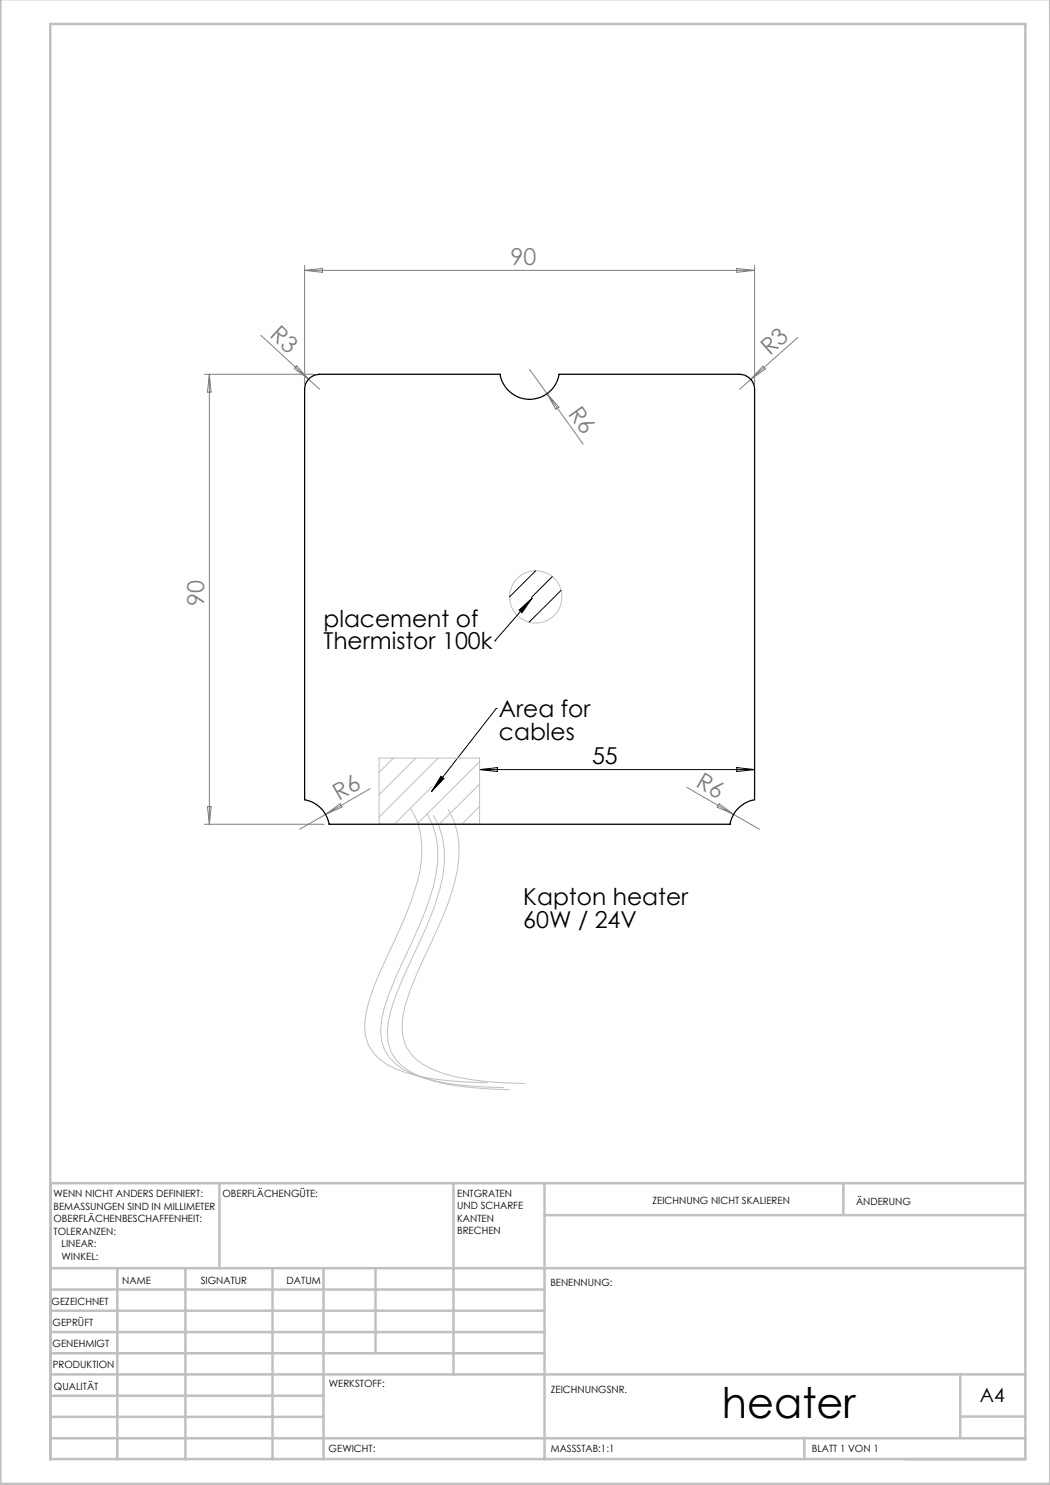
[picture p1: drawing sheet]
<svg xmlns="http://www.w3.org/2000/svg" width="210mm" height="297mm" viewBox="0 0 210 297" stroke-linecap="round" stroke-linejoin="round" font-family="sans-serif">
<path d="M106.4 119.6l-7.4 8.6M107.1 114.2l-5.2 5.2M110.5 115.3l-4.2 4.2M112.2 118.1l-6.4 6.3M99 128.2h.1M103.8 122l2.6-2.4-2 3zM88.2 155.3l.6 .4-2.5 2.6zM95.9 153.9h55M95.9 153.9l3.6-.4v.8zM99.2 141.7h.1M99.2 141.7l-12.9 16.6M147.4 153.5l3.5 .4-3.5 .4z" fill="none" stroke="#000" stroke-width=".2"/>
<g fill="none" stroke="#c0c0c0" stroke-width=".2">
<path d="M75.8 151.6h20.1v13.2h-20.1zM78.7 151.6l-2.9 2.9M83.1 151.6l-7.3 7.4M86.4 157.3l-7.5 7.5M87.6 151.6l-11.8 11.8M92.1 151.6l-.2 .2M95.9 152.3l-12.5 12.5M95.9 156.8l-8.1 8M82.2 161.7a16.4 16.4 0 0 1 1.9 12 60.5 60.5 0 0 1-5.3 14.5 85.7 85.7 0 0 0-5.2 12.6 11.6 11.6 0 0 0 .1 8.2 10.2 10.2 0 0 0 5.4 4.7 34.3 34.3 0 0 0 10.6 2.4l7.8 .5M85.4 162.6a16.8 16.8 0 0 1 1.8 12.1 57.7 57.7 0 0 1-5.1 14.5 81.3 81.3 0 0 0-5.3 12.6 11.9 11.9 0 0 0 .1 8.2 10.2 10.2 0 0 0 5.4 4.7 41.4 41.4 0 0 0 14.3 2.7l4.2 .1M86.7 163.1a18.4 18.4 0 0 1 1.3 14.6 92.4 92.4 0 0 1-6.2 15.2 45.2 45.2 0 0 0-4.2 11.6 8.9 8.9 0 0 0 2.8 8.7 18.6 18.6 0 0 0 7.8 3.4 73.7 73.7 0 0 0 13.9 1.3M89.6 161.9a18.4 18.4 0 0 1 1.3 14.5 92.4 92.4 0 0 1-6.2 15.3 46.5 46.5 0 0 0-4.1 11.5 8.9 8.9 0 0 0 2.7 8.7 18.6 18.6 0 0 0 7.8 3.5 66.5 66.5 0 0 0 13.9 1.3"/>
<path d="M95.9 161.3l-3.5 3.5"/>
<circle cx="107.1" cy="119.4" r="5.2"/>
</g>
<g fill="none" stroke="#c0c0c0" stroke-width=".5">
<path d="M.1 -.1v296.9h209.9v-296.9M10.1 4.8h195v287h-195zM43.9 236.6v17M90.7 236.6v38.3M108.9 236.6v55.3M168.7 236.6v6.3M205.1 236.6h-195v55.3M10.1 253.6h195M10.1 257.9h98.8M23.5 253.6v38.3M37.1 253.6v38.3M54.5 253.6v38.3"/>
<path d="M64.7 253.6v38.3M75.1 253.6v17M108.9 243h96.2M10.1 270.6h98.8M10.1 266.4h98.8M10.1 262.1h98.8M10.1 279.1h54.6M10.1 274.9h195M192.1 274.8v12.7M10.1 287.7h195M10.1 283.4h54.6M160.9 287.5v4.3"/>
<path d="M192.1 283.3h13"/>
</g>
<g fill="none" stroke="#808080" stroke-width=".2">
<path d="M60.9 53.1v23.8M60.9 54.1h90M60.9 54.1l3.6-.4v.8zM147.4 53.7l3.5 .4-3.5 .4zM150.9 53.1v23.8M40.9 74.9h22M41.9 74.9v89.9M41.9 74.9l.3 3.5h-.7zM52.2 67.1l9.5 8.7M59.3 73.2l2.4 2.6-2.9-2.1zM61.7 75.8l2.2 2.1M105.9 73.9l3.5 4.8"/>
<path d="M109.4 78.7l7.2 10.1M109.4 78.7l2.4 2.7-.6 .4zM150.1 75.9l-2.2 2M152.6 73.2l.5 .6-3 2.1zM159.6 67.5l-9.5 8.4M74 157.7l-14.1 8.2M137.4 157.5l14.5 8.4M40.9 164.8h23.9M41.5 161.3h.7l-.3 3.5zM65.1 162.9l2.9-2.1 .4 .6zM143.8 160.8l2.9 2.1-3.3-1.5z"/>
</g>
<path d="M88.2 155.3l.6 .4-2.5 2.6zM103.8 122l2.6-2.4-2 3z" fill="#000"/>
<path d="M62 75.6a2.99 2.99 0 0 1 1.9-.7h36.1a6 6 0 0 0 5.9 5 6 6 0 0 0 5.9-5h36.1a2.99 2.99 0 0 1 3 3v82a6 6 0 0 0-4.9 4.9h-80.2a6 6 0 0 0-4.9-4.9v-82a2.99 2.99 0 0 1 1.1-2.3z" fill="none" stroke="#000" stroke-width=".25"/>
<text font-size="8.5" x="144.4" y="283.5">heater</text>
<g font-size="4.7" fill="#808080">
<text x="102.1" y="53.1">90</text>
<text x="53.8" y="67.2" transform="rotate(43 53.8 67.2)">R3</text>
<text x="153.9" y="71.2" transform="rotate(-42 153.9 71.2)">R3</text>
<text x="113.5" y="82.8" transform="rotate(54 113.5 82.8)">R6</text>
<text x="40.9" y="121.3" transform="rotate(-90 40.9 121.3)">90</text>
<text x="67.8" y="160.2" transform="rotate(-30 67.8 160.2)">R6</text>
<text x="139" y="157.3" transform="rotate(30 139 157.3)">R6</text>
</g>
<g font-size="4.7">
<text x="64.7" y="125.4">placement of</text>
<text x="64.7" y="129.9">Thermistor 100k</text>
<text x="99.8" y="143.4">Area for</text>
<text x="99.8" y="148">cables</text>
<text x="118.4" y="152.9">55</text>
<text x="104.7" y="181">Kapton heater</text>
<text x="104.7" y="185.5">60W / 24V</text>
</g>
<text font-size="3.9" x="196" y="280.4">A4</text>
<g font-size="2">
<text x="10.7" y="239.5">WENN NICHT ANDERS DEFINIERT:</text>
<text x="44.5" y="239.5">OBERFLÄCHENGÜTE:</text>
<text x="91.4" y="239.4">ENTGRATEN</text>
<text x="10.7" y="242">BEMASSUNGEN SIND IN MILLIMETER</text>
<text x="10.7" y="244.5">OBERFLÄCHENBESCHAFFENHEIT:</text>
<text x="91.4" y="241.9">UND SCHARFE</text>
<text x="91.4" y="244.4">KANTEN</text>
<text x="130.5" y="240.8">ZEICHNUNG NICHT SKALIEREN</text>
<text x="171.2" y="241">ÄNDERUNG</text>
<text x="10.7" y="247">TOLERANZEN:</text>
<text x="12.3" y="249.5">LINEAR:</text>
<text x="12.3" y="252">WINKEL:</text>
<text x="91.4" y="246.9">BRECHEN</text>
<text x="24.4" y="256.9">NAME</text>
<text x="40.1" y="256.8">SIGNATUR</text>
<text x="57.3" y="256.8">DATUM</text>
<text x="110.1" y="257.1">BENENNUNG:</text>
<text x="10.3" y="260.9">GEZEICHNET</text>
<text x="10.5" y="269.3">GENEHMIGT</text>
<text x="10.5" y="265.2">GEPRÜFT</text>
<text x="10.6" y="273.6">PRODUKTION</text>
<text x="10.8" y="278">QUALITÄT</text>
<text x="65.8" y="277.4">WERKSTOFF:</text>
<text x="110.2" y="278.5">ZEICHNUNGSNR.</text>
<text x="65.7" y="290.4">GEWICHT:</text>
<text x="110.2" y="290.5">MASSSTAB:1:1</text>
<text x="162.4" y="290.4">BLATT 1 VON 1</text>
</g>
</svg>
